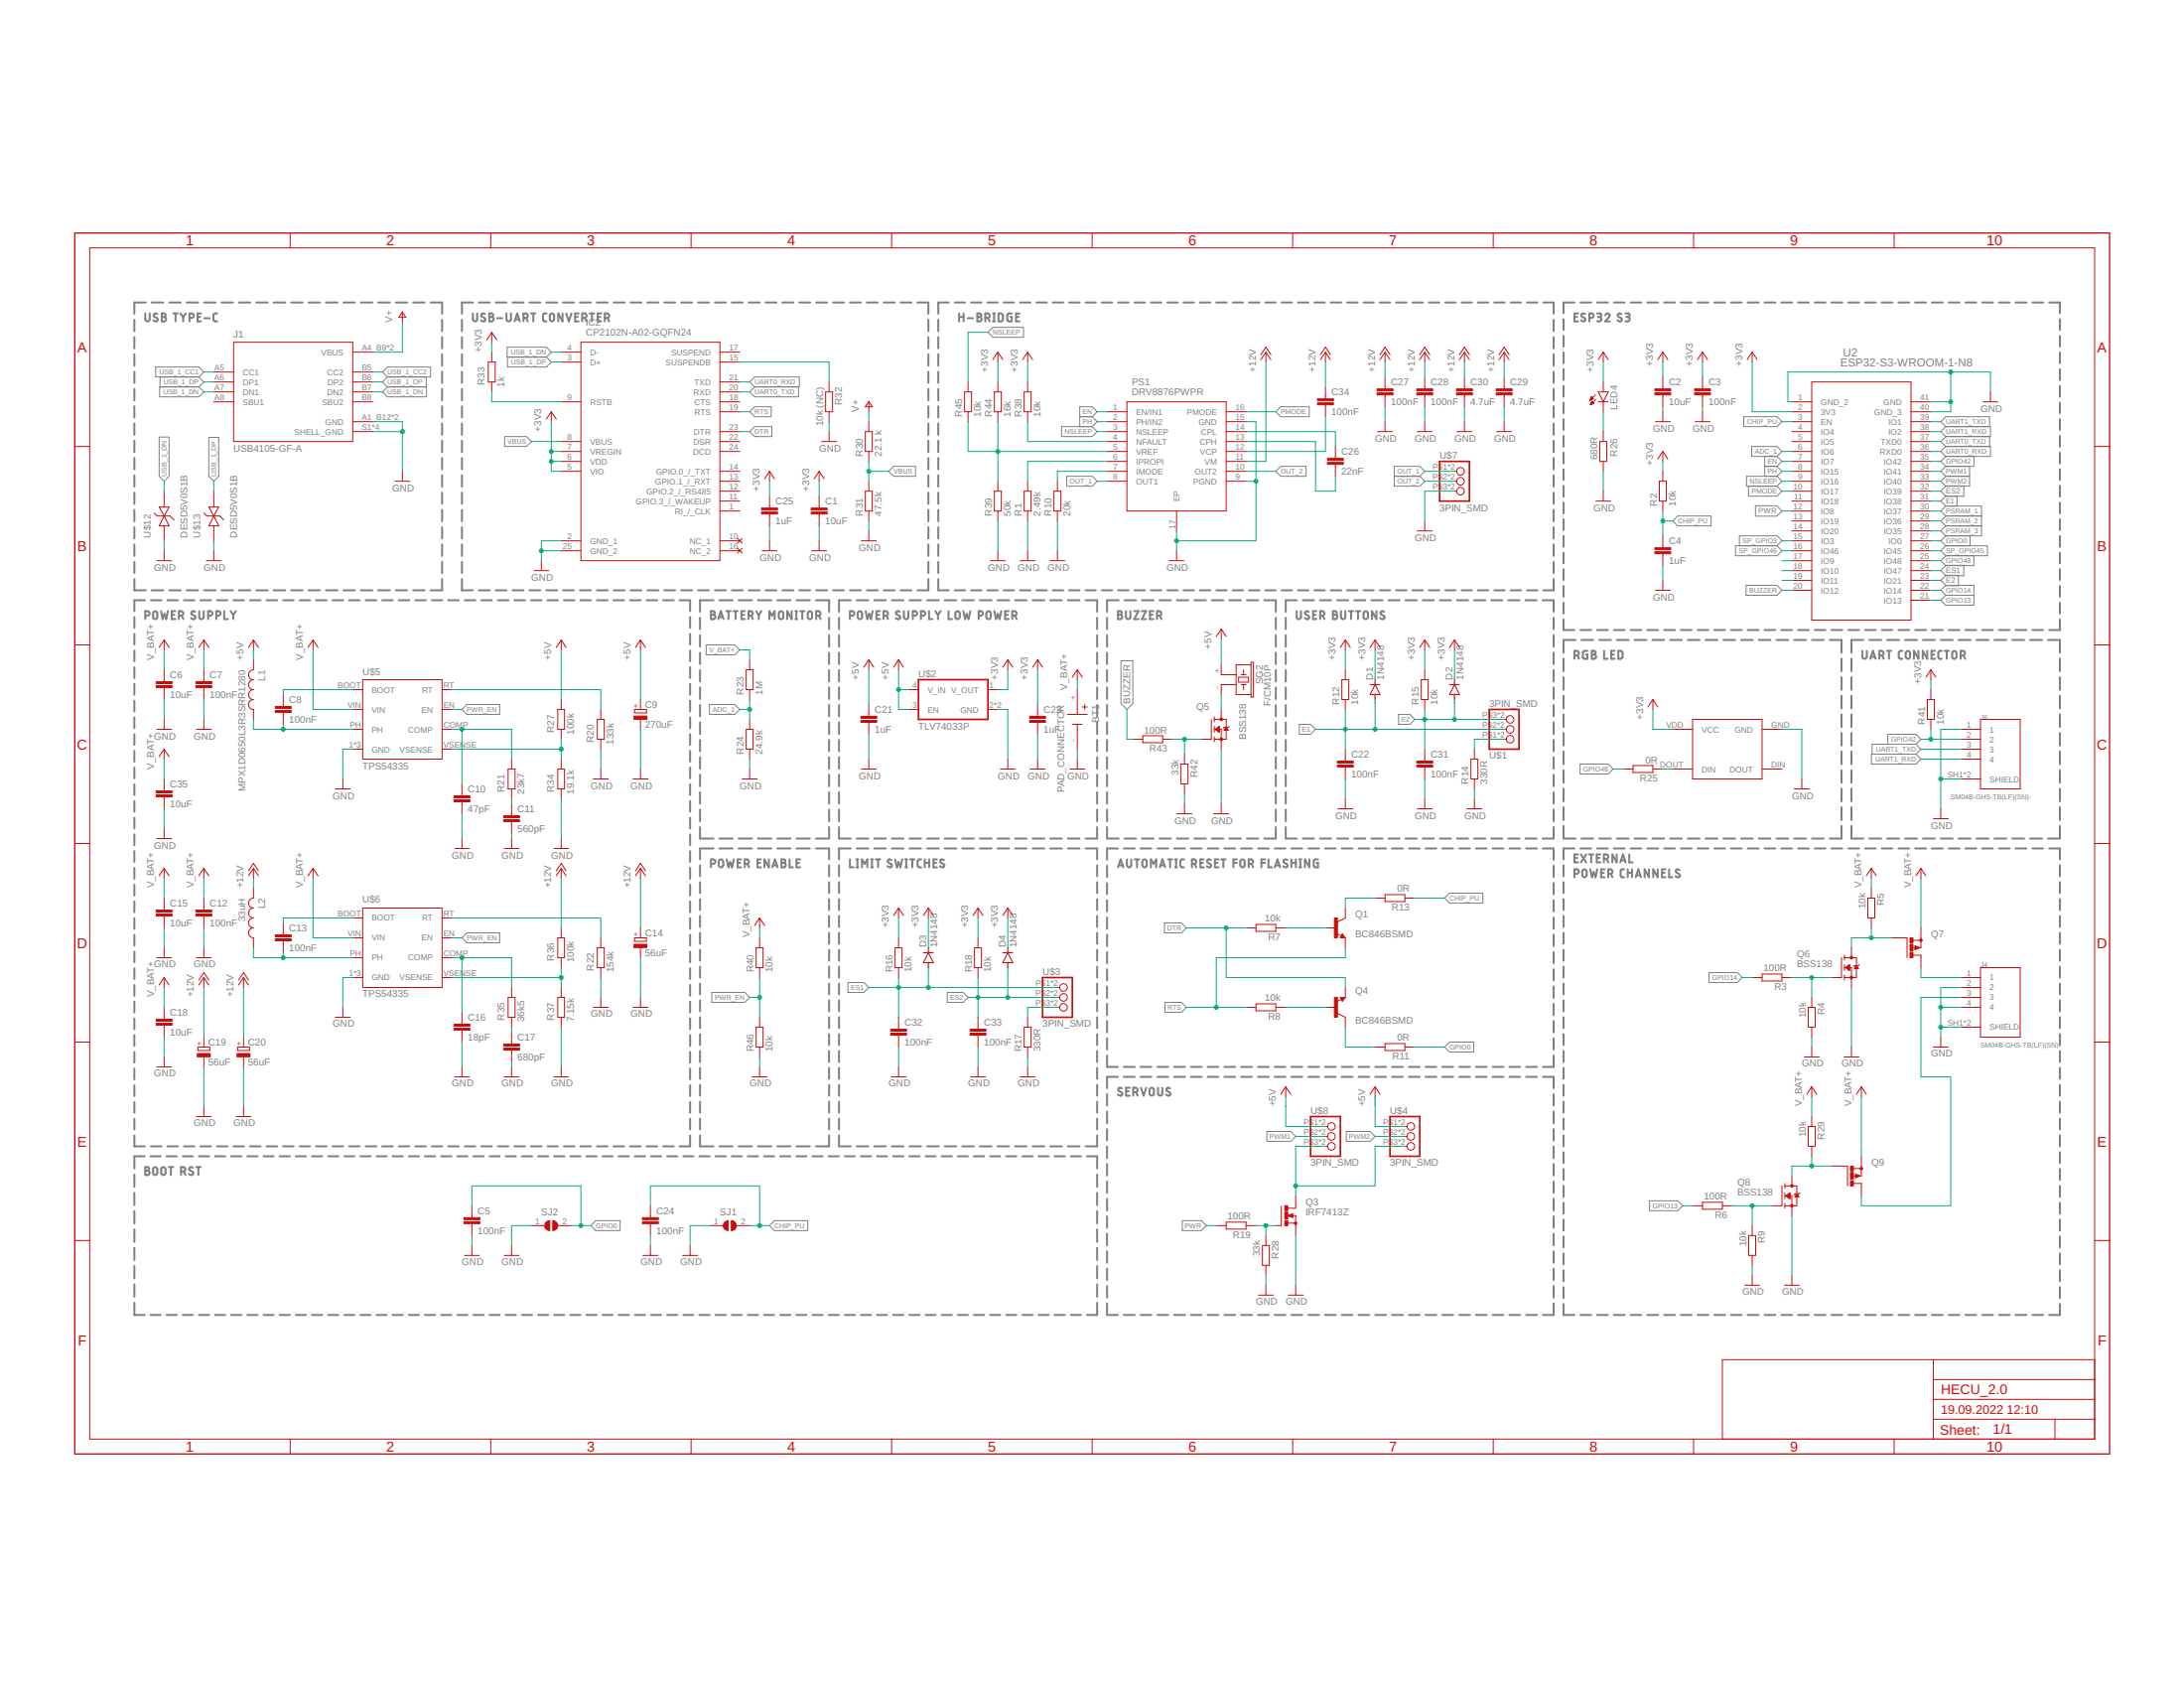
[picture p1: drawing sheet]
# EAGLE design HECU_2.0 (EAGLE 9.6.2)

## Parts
BT1  PAD_CONNECTOR  [BAT_PADS]
C1  10uF  C-EUC0805  [C0805]
C2  10uF  C-EUC0805  [C0805]
C3  100nF  C-EUC0603  [C0603]
C4  1uF  C-EUC0603  [C0603]
C5  100nF  C-EUC0603  [C0603]
C6  10uF  C-EUC0805  [C0805]
C7  100nF  C-EUC0603  [C0603]
C8  100nF  C-EUC0603  [C0603]
C9  270uF  CPOL-EUE  [PANASONIC_E]
C10  47pF  C-EUC0603  [C0603]
C11  560pF  C-EUC0603  [C0603]
C12  100nF  C-EUC0603  [C0603]
C13  100nF  C-EUC0603  [C0603]
C14  56uF  CPOL-EUC  [PANASONIC_C]
C15  10uF  C-EUC0805  [C0805]
C16  18pF  C-EUC0603  [C0603]
C17  680pF  C-EUC0603  [C0603]
C18  10uF  C-EUC0805  [C0805]
C19  56uF  CPOL-EUC  [PANASONIC_C]
C20  56uF  CPOL-EUC  [PANASONIC_C]
C21  1uF  C-EUC0603  [C0603]
C22  100nF  C-EUC0603  [C0603]
C23  1uF  C-EUC0603  [C0603]
C24  100nF  C-EUC0603  [C0603]
C25  1uF  C-EUC0603  [C0603]
C26  22nF  C-EUC0603  [C0603]
C27  100nF  C-EUC0603  [C0603]
C28  100nF  C-EUC0603  [C0603]
C29  4.7uF  C-EUC0603  [C0603]
C30  4.7uF  C-EUC0603  [C0603]
C31  100nF  C-EUC0603  [C0603]
C32  100nF  C-EUC0603  [C0603]
C33  100nF  C-EUC0603  [C0603]
C34  100nF  C-EUC0603  [C0603]
C35  10uF  C-EUC0805  [C0805]
D1  1N4148  1N4148SOD80C  [SOD80C]
D2  1N4148  1N4148SOD80C  [SOD80C]
D3  1N4148  1N4148SOD80C  [SOD80C]
D4  1N4148  1N4148SOD80C  [SOD80C]
IC2  CP2102N-A02-GQFN24  [QFN50P400X400X80-25N]
J1  USB4105-GF-A  [GCT_USB4105-GF-A]
J4  SM04B-GHS-TB(LF)(SN)-  [JST_SM04B-GHS-TB(LF)(SN)-]
J6  SM04B-GHS-TB(LF)(SN)-  [JST_SM04B-GHS-TB(LF)(SN)-]
L1  MPX1D0650L3R3SRR1280  [COIL_SRR1280]
L2  33uH  MPX1D0650L3R3COIL_MSS1210  [COIL_MSS1210]
LED4  LEDCHIPLED_0805  [CHIPLED_0805]
PS1  DRV8876PWPR  [SOP65P640X120-17N]
Q1  BC846BSMD  [SOT23]
Q3  IRF7413Z  N-MOSFET-SO8S  [SO-08]
Q4  BC846BSMD  [SOT23]
Q5  BSS138  [SOT23]
Q6  BSS138  [SOT23]
Q7  P-MOSFET-SO8  [SO-08]
Q8  BSS138  [SOT23]
Q9  P-MOSFET-SO8  [SO-08]
R1  2.49k  R-EU_R0603  [R0603]
R2  10k  R-EU_R0603  [R0603]
R3  100R  R-EU_R0603  [R0603]
R4  10k  R-EU_R0603  [R0603]
R5  10k  R-EU_R0603  [R0603]
R6  100R  R-EU_R0603  [R0603]
R7  10k  R-EU_R0603  [R0603]
R8  10k  R-EU_R0603  [R0603]
R9  10k  R-EU_R0603  [R0603]
R10  20k  R-EU_R0603  [R0603]
R11  0R  R-EU_R0603  [R0603]
R12  10k  R-EU_R0603  [R0603]
R13  0R  R-EU_R0603  [R0603]
R14  330R  R-EU_R0603  [R0603]
R15  10k  R-EU_R0603  [R0603]
R16  10k  R-EU_R0603  [R0603]
R17  330R  R-EU_R0603  [R0603]
R18  10k  R-EU_R0603  [R0603]
R19  100R  R-EU_R0603  [R0603]
R20  133k  R-EU_R0603  [R0603]
R21  23k7  R-EU_R0603  [R0603]
R22  154k  R-EU_R0603  [R0603]
R23  1M  R-EU_R0603  [R0603]
R24  24.9k  R-EU_R0603  [R0603]
R25  0R  R-EU_R0603  [R0603]
R26  680R  R-EU_R0603  [R0603]
R27  100k  R-EU_R0603  [R0603]
R28  33k  R-EU_R0603  [R0603]
R29  10k  R-EU_R0603  [R0603]
R30  22.1 k  R-EU_R0603  [R0603]
R31  47.5k  R-EU_R0603  [R0603]
R32  10k (NC)  R-EU_R0603  [R0603]
R33  1k  R-EU_R0603  [R0603]
R34  19.1k  R-EU_R0603  [R0603]
R35  36k5  R-EU_R0603  [R0603]
R36  100k  R-EU_R0603  [R0603]
R37  7.15k  R-EU_R0603  [R0603]
R38  10k  R-EU_R0603  [R0603]
R39  50k  R-EU_R0603  [R0603]
R40  10k  R-EU_R0603  [R0603]
R41  10k  R-EU_R0603  [R0603]
R42  33k  R-EU_R0603  [R0603]
R43  100R  R-EU_R0603  [R0603]
R44  16k  R-EU_R0603  [R0603]
R45  10k  R-EU_R0603  [R0603]
R46  10k  R-EU_R0603  [R0603]
RGB1  SK6812MINI  [2020REVMNT]
SG2  F/CM10P  [F/CM10P]
SJ1  SJ  [SJ]
SJ2  SJ  [SJ]
U2  ESP32-S3-WROOM-1-N8  [ESP32-S3-WROOM-1-N8_EXP]
U$1  3PIN_SMD  [3PIN_PAD]
U$2  TLV74033P  [SUP_TPS3831L30DQNR]
U$3  3PIN_SMD  [3PIN_PAD]
U$4  3PIN_SMD  [3PIN_PAD]
U$5  TPS54335  TPS54325  [DDA0008E_L]
U$6  TPS54335  TPS54325  [DDA0008E_L]
U$7  3PIN_SMD  [3PIN_PAD]
U$8  3PIN_SMD  [3PIN_PAD]
U$12  DESD5V0S1B  [DIO_BAS316_RRG]
U$13  DESD5V0S1B  [DIO_BAS316_RRG]

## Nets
+3V3: C1.1 C2.1 C3.1 C23.1 C25.1 D1.C D2.C D3.C D4.C IC2.5(VIO) IC2.6(VDD) IC2.7(VREGIN) LED4.A R2.2 R12.2 R15.2 R16.2 R18.2 R33.1 R38.2 R41.2 R44.2 RGB1.VDD(VCC) U2.2(3V3) U$2.1(V_OUT)
+5V: C9.+ C21.1 L1.2 R27.1 SG2.+ U$2.3(EN) U$2.4(V_IN) U$4.P$1 U$4.P$4 U$8.P$1 U$8.P$4
+12V: C14.+ C19.+ C20.+ C27.1 C28.1 C29.1 C30.1 C34.1 L2.2 PS1.11(VM) R36.1
ADC_1: R23.1 R24.2 U2.6(IO6)
BUZZER: R43.2 U2.20(IO12)
CHIP_PU: C4.1 C24.1 R2.1 R13.1 SJ1.2 U2.3(EN)
DTR: IC2.23(DTR) Q4.2(E) R7.2
E1: C22.1 D1.A R12.1 U2.31(IO38) U$1.P$2 U$1.P$5
E2: C31.1 D2.A R15.1 U2.23(IO21) U$1.P$3 U$1.P$6
EN: PS1.1(EN/IN1) U2.7(IO7)
ES1: C32.1 D3.A R16.1 U2.24(IO47) U$3.P$1 U$3.P$4
ES2: C33.1 D4.A R18.1 U2.32(IO39) U$3.P$2 U$3.P$5
GND: BT1.- C1.2 C2.2 C3.2 C4.2 C5.2 C6.2 C7.2 C9.- C10.2 C11.2 C12.2 C14.- C15.2 C16.2 C17.2 C18.2 C19.- C20.- C21.2 C22.2 C23.2 C24.2 C25.2 C27.2 C28.2 C29.2 C30.2 C31.2 C32.2 C33.2 C35.2 IC2.2(GND_1) IC2.25(GND_2) J1.A1_B12(GND) J1.B1_A12(GND) J1.S1(SHELL_GND) J1.S2(SHELL_GND) J1.S3(SHELL_GND) J1.S4(SHELL_GND) J4.2 J4.4 J4.SH1(SHIELD) J4.SH2(SHIELD) J6.1 J6.SH1(SHIELD) J6.SH2(SHIELD) PS1.9(PGND) PS1.15(GND) PS1.17(EP) Q3.1(S) Q3.2(S) Q3.3(S) Q5.2(S) Q6.2(S) Q8.2(S) R1.1 R4.2 R9.2 R10.1 R14.1 R17.1 R20.2 R22.2 R24.1 R26.1 R28.2 R31.1 R32.2 R34.2 R37.2 R39.1 R42.2 R46.1 RGB1.GND SJ1.1 SJ2.1 U2.1(GND_2) U2.40(GND_3) U2.41(GND) U$2.2(GND) U$2.5(GND) U$5.1(GND) U$5.9(GND) U$5.GND U$6.1(GND) U$6.9(GND) U$6.GND U$7.P$3 U$7.P$6 U$12.A U$13.A
GPIO0: C5.1 R11.1 SJ2.2 U2.27(IO0)
GPIO13: R6.2 U2.21(IO13)
GPIO14: R3.2 U2.22(IO14)
GPIO42: J6.2 R41.1 U2.35(IO42)
GPIO48: R25.2 U2.25(IO48)
N$1: R17.2 U$3.P$3 U$3.P$6
N$2: R14.2 U$1.P$1 U$1.P$4
N$3: J4.1 Q7.5(D) Q7.6(D) Q7.7(D) Q7.8(D)
N$4: Q1.3(C) R13.2
N$5: Q6.1(G) R3.1 R4.1
N$6: Q4.3(C) R11.2
N$7: R20.1 U$5.RT
N$8: C10.1 R21.1 U$5.COMP
N$9: C8.1 U$5.BOOT
N$10: Q4.1(B) R8.1
N$11: Q5.3(D) SG2.-
N$12: Q1.1(B) R7.1
N$13: IC2.15(SUSPENDB) R32.1
N$14: Q6.3(D) Q7.4(G) R5.2
N$15: Q3.5(D) Q3.6(D) Q3.7(D) Q3.8(D) U$4.P$3 U$4.P$6 U$8.P$3 U$8.P$6
N$16: R25.1 RGB1.DOUT(DIN)
N$17: LED4.C R26.2
N$18: Q8.1(G) R6.1 R9.1
N$19: Q8.3(D) Q9.4(G) R29.2
N$20: Q5.1(G) R42.1 R43.1
N$21: C8.2 L1.1 U$5.PH
N$22: IC2.9(RSTB) R33.2
N$23: R27.2 R34.1 U$5.VSENSE
N$24: C11.1 R21.2
N$25: R22.1 U$6.RT
N$26: C16.1 R35.1 U$6.COMP
N$27: C13.1 U$6.BOOT
N$28: C13.2 L2.1 U$6.PH
N$29: J4.3 Q9.5(D) Q9.6(D) Q9.7(D) Q9.8(D)
N$30: R36.2 R37.1 U$6.VSENSE
N$31: Q3.4(G) R19.1 R28.1
N$32: C17.1 R35.2
N$34: C34.2 PS1.12(VCP)
N$35: C26.1 PS1.14(CPL)
N$36: C26.2 PS1.13(CPH)
N$38: PS1.6(IPROPI) R1.2
N$39: PS1.7(IMODE) R10.2
N$40: PS1.4(NFAULT) R38.1
N$41: PS1.5(VREF) R39.2 R44.1 R45.1
NSLEEP: PS1.3(NSLEEP) R45.2 U2.9(IO16)
OUT_1: PS1.8(OUT1) U$7.P$1 U$7.P$4
OUT_2: PS1.10(OUT2) U$7.P$2 U$7.P$5
PD_INT: U2.17(IO9)
PD_SCL: U2.19(IO11)
PD_SDA: U2.18(IO10)
PH: PS1.2(PH/IN2) U2.8(IO15)
PMODE: PS1.16(PMODE) U2.10(IO17)
PSRAM_1: U2.30(IO37)
PSRAM_2: U2.29(IO36)
PSRAM_3: U2.28(IO35)
PWM1: U2.34(IO41) U$8.P$2 U$8.P$5
PWM2: U2.33(IO40) U$4.P$2 U$4.P$5
PWR: R19.2 U2.12(IO8)
PWR_EN: R40.1 R46.2 U$5.EN U$6.EN
RTS: IC2.19(RTS) Q1.2(E) R8.2
SP_GPIO3: U2.15(IO3)
SP_GPIO45: U2.26(IO45)
SP_GPIO46: U2.16(IO46)
UART0_RXD: IC2.21(TXD) U2.36(RXD0)
UART0_TXD: IC2.20(RXD) U2.37(TXD0)
UART1_RXD: J6.4 U2.38(IO2)
UART1_TXD: J6.3 U2.39(IO1)
USB_1_CC1: J1.A5(CC1)
USB_1_CC2: J1.B5(CC2)
USB_1_DN: IC2.4(D-) J1.A7(DN1) J1.B7(DN2) U$12.C
USB_1_DP: IC2.3(D+) J1.A6(DP1) J1.B6(DP2) U$13.C
V+: J1.A4_B9(VBUS) J1.B4_A9(VBUS) R30.2
V_BAT+: BT1.+ C6.1 C7.1 C12.1 C15.1 C18.1 C35.1 Q7.1(S) Q7.2(S) Q7.3(S) Q9.1(S) Q9.2(S) Q9.3(S) R5.1 R23.2 R29.1 R40.2 U$5.VIN U$6.VIN
VBUS: IC2.8(VBUS) R30.1 R31.2
Unconnected: IC2.1(RI_/_CLK) IC2.10(NC_1) IC2.11(GPIO.3_/_WAKEUP) IC2.12(GPIO.2_/_RS485) IC2.13(GPIO.1_/_RXT) IC2.14(GPIO.0_/_TXT) IC2.16(NC_2) IC2.17(SUSPEND) IC2.18(CTS) IC2.22(DSR) IC2.24(DCD) J1.A8(SBU1) J1.B8(SBU2) RGB1.DIN(DOUT) U2.4(IO4) U2.5(IO5) U2.11(IO18) U2.13(IO19) U2.14(IO20)

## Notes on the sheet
- USB TYPE-C | USB-UART CONVERTER | H-BRIDGE | ESP32 S3
- POWER SUPPLY | BATTERY MONITOR | POWER SUPPLY LOW POWER | BUZZER | USER BUTTONS
- RGB LED | UART CONNECTOR
- POWER ENABLE | LIMIT SWITCHES | AUTOMATIC RESET FOR FLASHING
- EXTERNAL
  POWER CHANNELS
- SERVOUS
- BOOT RST

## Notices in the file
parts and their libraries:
esp32-s3: COPYRIGHT: Copyright (C) 2022 Ultra Librarian. All rights reserved.
